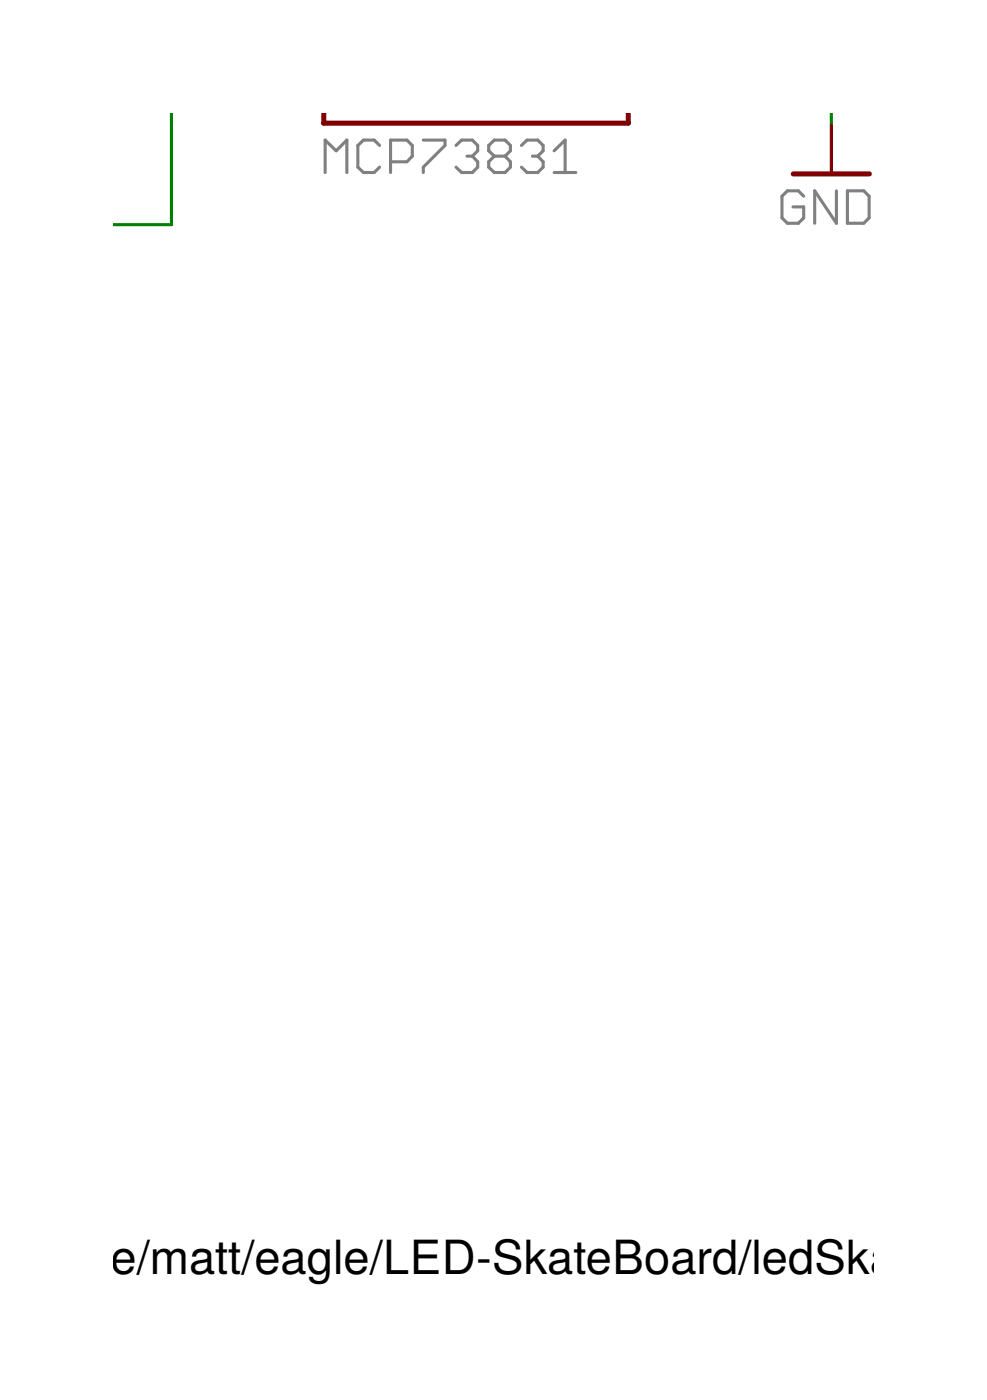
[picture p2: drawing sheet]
<svg xmlns="http://www.w3.org/2000/svg" width="74mm" height="105mm" viewBox="0 0 74 105" stroke-linecap="round" stroke-linejoin="round" font-family="sans-serif">
<g fill="none" stroke="#808080" stroke-width=".23">
<path d="M24.4 13v-2.5l.8 .8 .8-.8v2.5M28.5 10.9l-.4-.4h-.8l-.4 .4v1.7l.4 .4h.8l.4-.4M29.3 12.1h1.2l.4-.4v-.8l-.4-.4h-1.2v2.5M31.8 10.5h1.6v.4l-1.6 1.7v.4M34.2 10.9l.4-.4h.9l.4 .4v.4l-.4 .4M35.1 11.7h.4M35.5 11.7l.4 .4v.5l-.4 .4h-.9l-.4-.4M37.1 11.7l-.4-.4v-.4l.4-.4h.8l.4 .4v.4l-.4 .4M37.1 11.7l-.4 .4v.5l.4 .4h.8l.4-.4v-.5l-.4-.4M37.1 11.7h.8M39.1 10.9l.5-.4h.8l.4 .4v.4l-.4 .4M40 11.7h.4"/>
<path d="M40.4 11.7l.4 .4v.5l-.4 .4h-.8l-.5-.4M41.6 13h1.6M41.6 11.3l.8-.8v2.5M60.3 14.7l-.4-.4h-.8l-.4 .4v1.7l.4 .4h.8l.4-.4v-.9h-.8M62.8 14.3v2.5l-1.6-2.5v2.5M63.6 14.3h1.2l.4 .4v1.7l-.4 .4h-1.2z"/>
</g>
<path d="M24.3 8.5v.7h22.9v-.7M59.5 13.1h5.8" fill="none" stroke="#800000" stroke-width=".38"/>
<path d="M62.4 9.2v3.9" fill="none" stroke="#800000" stroke-width=".23"/>
<path d="M12.9 8.5v8.4h-4.4M62.4 8.5v.7" fill="none" stroke="#008000" stroke-width=".23"/>
<text font-size="3.5" x=".4" y="95.6">/home/matt/eagle/LED-SkateBoard/ledSkateBoa</text>
</svg>
